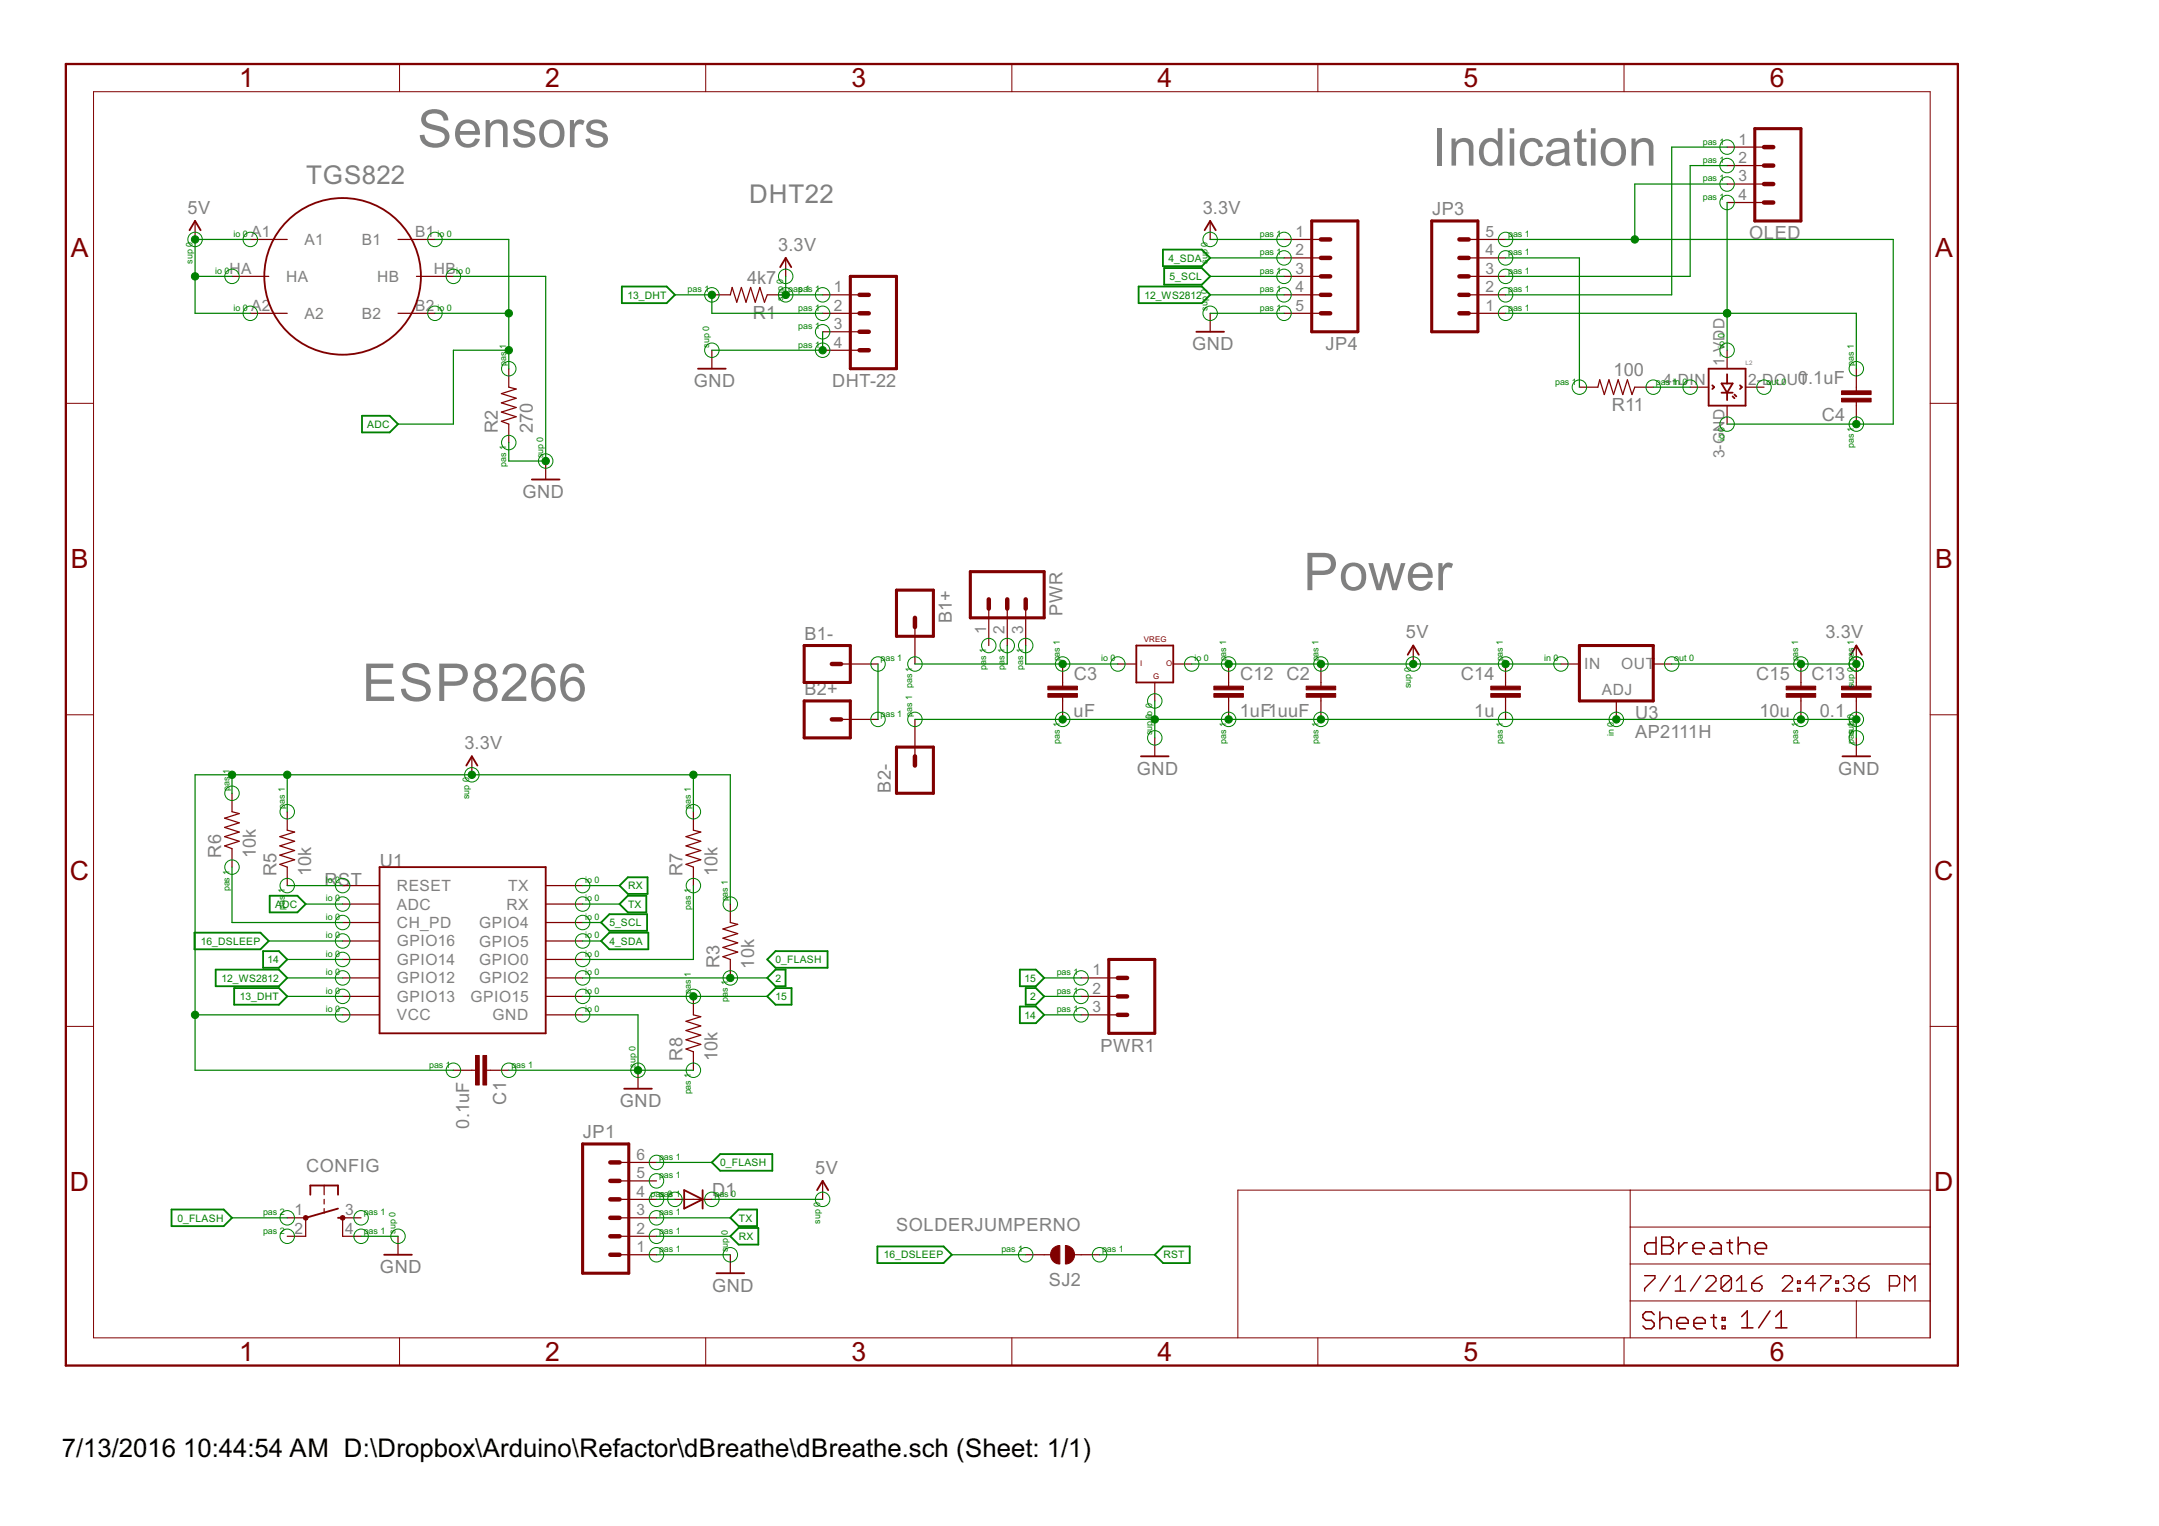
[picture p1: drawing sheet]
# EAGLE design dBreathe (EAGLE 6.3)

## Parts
B1+  M01PTH  [1X01]
B1-  M01PTH  [1X01]
B2+  M01PTH  [1X01]
B2-  M01PTH  [1X01]
C1  0.1uF  CAP0805  [0805]
C2  1uuF  CAP0805  [0805]
C3  uF  CAP0805  [0805]
C4  0.1uF  CAP0805  [0805]
C12  1uF  CAP0805  [0805]
C13  0.1  CAP0805  [0805]
C14  1u  CAP0805  [0805]
C15  10u  CAP0805-CAP  [0805-CAP]
CONFIG  TAC_SWITCHSMD  [TACTILE_SWITCH_SMD]
D1  DIODESOD  [SOD-323]
DHT-22  M04PTH  [1X04]
JP1  M06NO_SILK_FEMALE_PTH  [1X06_NO_SILK]
JP3  M05PTH  [1X05]
JP4  M05PTH  [1X05]
L2  WS2812B  [WS2812B]
OLED  M041X04_NO_SILK  [1X04_NO_SILK]
PWR  M03PTH  [1X03]
PWR1  M03PTH  [1X03]
R1  4k7  RESISTOR0805-RES  [0805]
R2  270  RESISTOR0805  [0805]
R3  10k  RESISTOR0805  [0805]
R5  10k  RESISTOR0805  [0805]
R6  10k  RESISTOR0805  [0805]
R7  10k  RESISTOR0805  [0805]
R8  10k  RESISTOR0805  [0805]
R11  100  RESISTOR0805  [0805]
SJ2  SOLDERJUMPERNO  [SJ_2S-NO]
U1  ESP12SMD  [ESP12-SMD]
U3  AP2111H  V_REG_317SMD  [SOT223]
U$4  VREG_5V  [DPACK]
U$7  METHANE_SENSOR  [MQ-3]

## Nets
0_FLASH: CONFIG.1 JP1.6 R7.1 U1.GPIO0
2: PWR1.2 R3.1 U1.GPIO2
3.3V: C1.2 C13.1 C15.1 DHT-22.1 JP4.1 R1.1 R3.2 R5.2 R6.2 R7.2 U1.VCC U3.2(OUT)
3V3_1: C4.2 JP3.1 L2.1-VDD(VDD) OLED.4
4_SDA: JP4.2 U1.GPIO5
4_SDA_1: JP3.2 OLED.1
5_SCL: JP4.3 U1.GPIO4
5_SCL_1: JP3.3 OLED.2
5V: C2.1 C12.1 C14.1 D1.1(C) U3.3(IN) U$4.3 U$7.A1 U$7.A2 U$7.HA
12_WS2812: JP4.4 U1.GPIO12
12_WS2812_1: JP3.4 R11.2
13_DHT: DHT-22.2 R1.2 U1.GPIO13
14: PWR1.3 U1.GPIO14
15: PWR1.1 R8.2 U1.GPIO15
16_DSLEEP: SJ2.2 U1.GPIO16
ADC: R2.2 U1.ADC U$7.B1 U$7.B2
CH_PD: R6.1 U1.CH_PD
GND: B2-.1 C1.1 C2.2 C3.2 C12.2 C13.2 C14.2 C15.2 CONFIG.4 DHT-22.3 DHT-22.4 JP1.1 JP4.5 R2.1 R8.1 U1.GND U3.1(ADJ) U$4.2 U$7.HB
GND_1: C4.1 JP3.5 L2.3-GND(GND) OLED.3
N$1: D1.2(A) JP1.4
N$2: B1+.1 PWR.2
N$5: L2.4-DIN(DIN) R11.1
N$6: B1-.1 B2+.1
RST: R5.1 SJ2.1 U1.RESET
RX: JP1.2 U1.TXD0(TX)
TX: JP1.3 U1.RXD0(RX)
VCC: C3.1 PWR.3 U$4.1
Unconnected: CONFIG.2 CONFIG.3 JP1.5 L2.2-DOUT(DOUT) PWR.1

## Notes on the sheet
- Sensors
- Indication
- TGS822
- DHT22
- Power
- ESP8266

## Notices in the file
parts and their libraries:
SparkFun-Connectors: Licensing: CC v3.0 Share-Alike You are welcome to use this library for commercial purposes.
